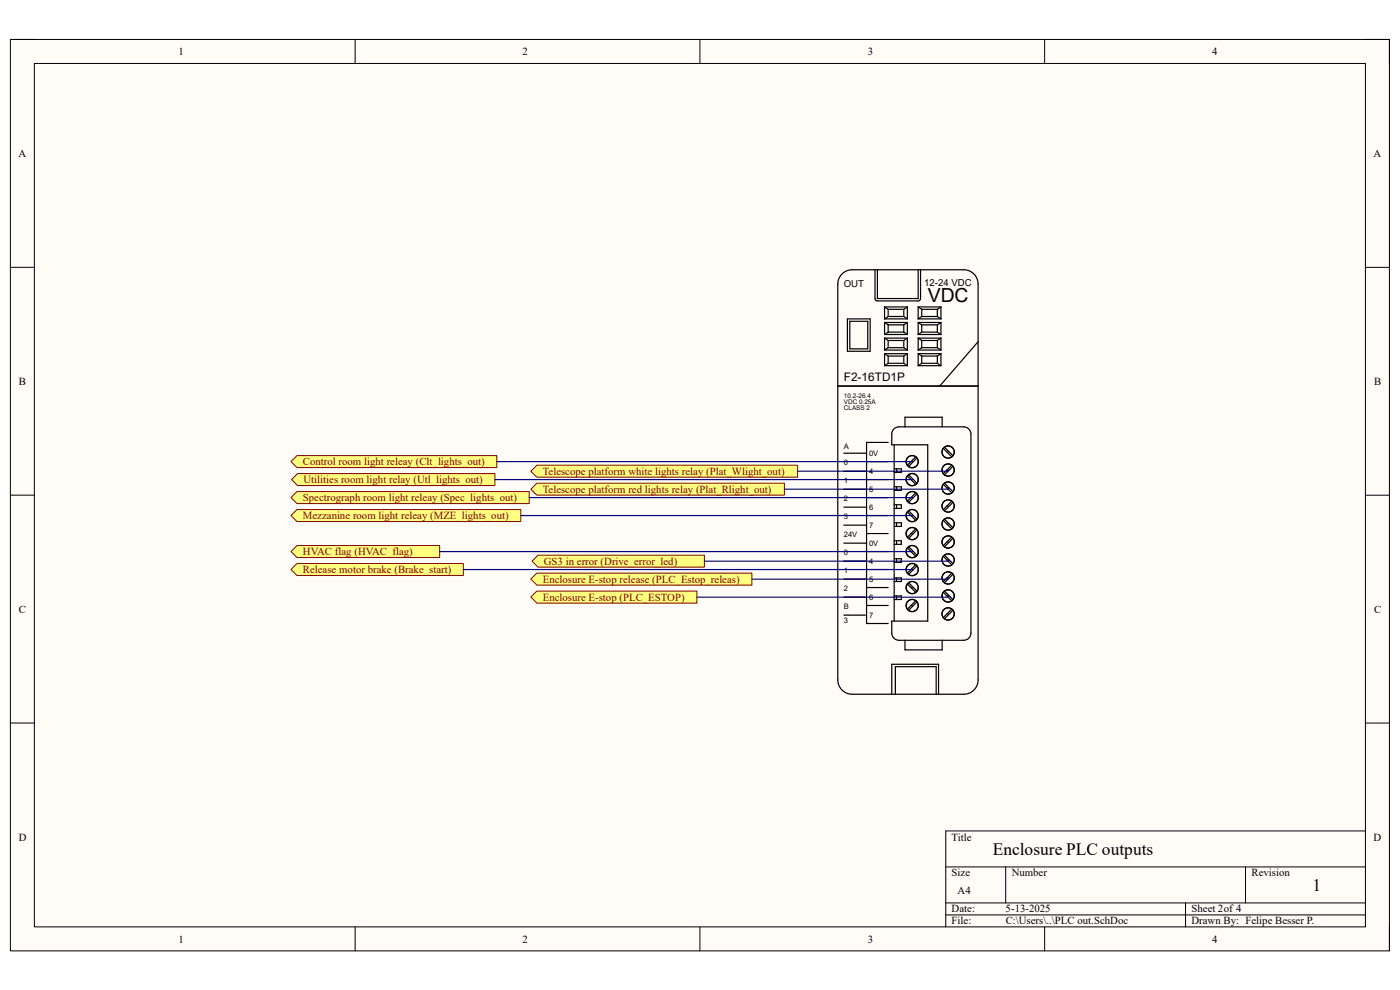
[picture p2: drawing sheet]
<svg xmlns="http://www.w3.org/2000/svg" width="297mm" height="210mm" viewBox="0 0 297 210" stroke-linecap="round" stroke-linejoin="round" font-family="sans-serif">
<path d="M2.2 8.4h292.6v193.3h-292.6z" fill-rule="evenodd" fill="#fffcf8"/>
<path d="M2.2 8.4h292.6v193.3h-292.6z" fill="none" stroke="#000" stroke-width=".21"/>
<path d="M7.3 13.5h282.4v183.1h-282.4z" fill-rule="evenodd" fill="#fffcf8"/>
<g fill="none" stroke="#000" stroke-width=".21">
<path d="M2.2 8.4h5.1M7.3 13.5h282.4v183.1h-282.4zM75.3 8.4v5.1M148.5 8.4v5.1M221.6 8.4v5.1M289.7 8.4h5.1v5.1M2.2 56.7h5.1M289.7 56.7h5.1M2.2 105h5.1M289.7 105.1h5.1M2.2 153.4h5.1M289.7 153.4h5.1"/>
<path d="M289.7 176.3h-89.1v20.3M75.3 196.6v5.1M148.5 196.6v5.1M200.6 183.9h89.1M200.6 191.5h89.1M200.6 194.1h89.1M213.4 183.9v7.6M221.6 196.6v5.1M251.5 191.5v5.1M264.2 183.9v7.6M294.8 196.6v5.1"/>
</g>
<path d="M63 96.7h42.4v2.5h-42.4l-1.3-1.3z" fill-rule="evenodd" fill="#ffff80"/>
<path d="M63 96.7h42.4v2.5h-42.4l-1.3-1.3z" fill="none" stroke="#800000" stroke-width=".21"/>
<path d="M61.9 101.7l1.2-1.2h41.9v2.5h-41.9z" fill-rule="evenodd" fill="#ffff80"/>
<path d="M61.9 101.7l1.2-1.2h41.9v2.5h-41.9z" fill="none" stroke="#800000" stroke-width=".21"/>
<path d="M61.7 109.4l1.3-1.3h47.5v2.5h-47.5z" fill-rule="evenodd" fill="#ffff80"/>
<path d="M61.7 109.4l1.3-1.3h47.5v2.5h-47.5z" fill="none" stroke="#800000" stroke-width=".21"/>
<path d="M112.6 100l1.3-1.3h55.3v2.5h-55.3z" fill-rule="evenodd" fill="#ffff80"/>
<path d="M112.6 100l1.3-1.3h55.3v2.5h-55.3z" fill="none" stroke="#800000" stroke-width=".21"/>
<path d="M112.6 103.8l1.3-1.3h52.5v2.5h-52.5z" fill-rule="evenodd" fill="#ffff80"/>
<path d="M112.6 103.8l1.3-1.3h52.5v2.5h-52.5z" fill="none" stroke="#800000" stroke-width=".21"/>
<g fill="none" stroke="#000" stroke-width=".25">
<path d="M178.4 58.4a3.1 3.1 0 0 1 2.4-1.2h23.6a3.1 3.1 0 0 1 3.1 3.1v83.9a3.1 3.1 0 0 1-3.1 3.1h-23.6a3.1 3.1 0 0 1-3.1-3.1v-83.9l.1-.7zM185.6 57.2v6.1l.3 .5h.2h8.9l.3-.5v-6.1M186.1 57.2v6.1h8.7v-6.1M179.8 67.6h4.8v6.9h-4.8zM180.3 68.2h3.8v5.8h-3.8zM187.7 65.1h4.8M187.7 67.6h4.8M187.7 65.1l.7 .5M187.7 65.1v2.5M187.7 68.4v2.6M187.7 71.7v2.6M187.7 75v2.6"/>
<path d="M187.7 68.4h4.8M187.7 71h4.8M187.7 68.4l.7 .5M187.7 71.7h4.8M187.7 74.3h4.8M187.7 71.7l.7 .5M187.7 75h4.8M187.7 77.6h4.8M187.7 75l.7 .5M188.4 65.6h3.3M188.4 67.1h3.3M188.4 67.1l-.7 .5"/>
<path d="M188.4 65.6v1.5M188.4 68.9v1.6M188.4 72.2v1.6M188.4 75.5v1.6M188.4 68.9h3.3M188.4 70.5h3.3M188.4 70.5l-.7 .5M188.4 72.2h3.3M188.4 73.8h3.3M188.4 73.8l-.7 .5M188.4 75.5h3.3M188.4 77.1h3.3"/>
<path d="M188.4 77.1l-.7 .5M191.7 67.1l.8 .5M191.7 65.6v1.5M191.7 68.9v1.6M191.7 72.2v1.6M191.7 75.5v1.6M191.7 70.5l.8 .5M191.7 73.8l.8 .5M191.7 77.1l.8 .5M192.5 65.1l-.8 .5M192.5 65.1v2.5M192.5 68.4v2.6"/>
<path d="M192.5 71.7v2.6M192.5 75v2.6M192.5 68.4l-.8 .5M192.5 71.7l-.8 .5M192.5 75l-.8 .5M194.8 65.1v2.5M194.8 68.4v2.6M194.8 71.7v2.6M194.8 75v2.6M194.8 65.1h4.8M194.8 67.6h4.8M194.8 68.4h4.8"/>
<path d="M194.8 71h4.8M194.8 68.4l.7 .5M194.8 71.7h4.8M194.8 74.3h4.8M194.8 71.7l.7 .5M194.8 75h4.8M194.8 77.6h4.8M194.8 75l.7 .5M194.8 65.1l.7 .5M195.5 65.6h3.4M195.5 67.1h3.4M195.5 68.9h3.4"/>
<path d="M195.5 70.5h3.4M195.5 70.5l-.7 .5M195.5 65.6v1.5M195.5 68.9v1.6M195.5 72.2v1.6M195.5 75.5v1.6M195.5 72.2h3.4M195.5 73.8h3.4M195.5 73.8l-.7 .5M195.5 75.5h3.4M195.5 77.1h3.4M195.5 77.1l-.7 .5"/>
<path d="M195.5 67.1l-.7 .5M198.9 70.5l.7 .5M198.9 65.6v1.5M198.9 68.9v1.6M198.9 72.2v1.6M198.9 75.5v1.6M198.9 73.8l.7 .5M198.9 77.1l.7 .5M198.9 67.1l.7 .5M199.6 68.4l-.7 .5M199.6 65.1v2.5M199.6 68.4v2.6"/>
<path d="M199.6 71.7v2.6M199.6 75v2.6M199.6 71.7l-.7 .5M199.6 75l-.7 .5M199.6 65.1l-.7 .5M207.5 72.5l-8.1 9.4M177.7 81.9h29.8M179 96.1h4.8M179 100h4.8M183.8 97.9h4.6M188.4 93.9h-4.6v38.4h4.6M189.5 91.2l.7-.6h.5h13.7a1.53 1.53 0 0 1 1.6 1.5v42.2a1.53 1.53 0 0 1-1.6 1.5h-13.7a1.52 1.52 0 0 1-1.5-1.5v-2.5h7.6v-37.4h-7.6v-2.3z"/>
<path d="M189.7 94.4v37.4M189.7 99.5h1.5v.7h-1.5M190.2 99.5v.7M192 90.6v-2.1h7.9v2.1M193.3 97.9h.2M194.3 96.9l-1.8 1.8M194.5 97.2l-1.7 1.7M200.1 95.1l1.8 1.8M200.4 94.9l1.8 1.7M200.9 99.7h.2M200.9 95.9h.2M201.9 98.7l-1.8 1.8"/>
<path d="M202.2 98.9l-1.8 1.8M179 111.4h4.8M179 115.2h4.8M179 103.8h4.8M179 119h4.8M179 107.6h4.8M183.8 113.2h4.6M183.8 101.7h4.6M183.8 117h4.6M183.8 105.6h4.6M183.8 109.4h4.6M189.7 114.7h1.5v.8h-1.5"/>
<path d="M189.7 103.3h1.5v.7h-1.5M189.7 107.1h1.5v.7h-1.5M189.7 110.9h1.5v.8h-1.5M189.7 118.5h1.5v.8h-1.5M190.2 103.3v.7M190.2 107.1v.7M190.2 110.9v.8M190.2 114.7v.8M190.2 118.5v.8M192.5 101l1.8 1.8M192.5 108.6l1.8 1.8M192.5 116.2l1.8 1.8"/>
<path d="M192.8 100.7l1.7 1.8M192.8 108.4l1.7 1.7M192.8 116l1.7 1.8M193.3 113.2h.2M193.3 101.7h.2M193.3 117h.2M193.3 105.6h.2M193.3 109.4h.2M194.3 104.5l-1.8 1.8M194.3 112.2l-1.8 1.8M194.3 119.8l-1.8 1.8M194.5 104.8l-1.7 1.8"/>
<path d="M194.5 112.4l-1.7 1.8M200.1 102.8l1.8 1.7M200.1 110.4l1.8 1.8M200.1 118l1.8 1.8M200.4 102.5l1.8 1.8M200.4 110.1l1.8 1.8M200.4 117.8l1.8 1.7M200.9 103.5h.2M200.9 107.3h.2M200.9 111.2h.2M200.9 115h.2M200.9 118.8h.2"/>
<path d="M201.9 106.3l-1.8 1.8M201.9 114l-1.8 1.7M202.2 106.6l-1.8 1.8M202.2 114.2l-1.8 1.8M179 122.9h4.6M179 126.7h4.6M179 130.5h4.6M183.8 120.8h4.6M183.8 124.6h4.6M183.8 128.4h4.6M189.7 122.6h1.5v.8h-1.5M189.7 126.4h1.5v.8h-1.5"/>
<path d="M190.2 122.6v.8M190.2 126.4v.8M192 135.8v2.1h7.9v-2.1M192.5 123.9l1.8 1.8M192.8 123.6l1.7 1.8M193.3 120.8h.2M193.3 124.6h.2M193.3 128.4h.2M194.3 127.4l-1.8 1.8M194.5 120.1l-1.7 1.7M194.5 127.7l-1.7 1.8M200.1 125.7l1.8 1.7"/>
<path d="M200.4 125.4l1.8 1.8M200.9 126.4h.2M200.9 122.6h.2M200.9 130.2h.2M201.9 121.6l-1.8 1.8M201.9 129.2l-1.8 1.8M202.2 121.8l-1.8 1.8M202.2 129.5l-1.8 1.8M189.2 147.3v-6.4h9.9v6.4M189.9 147.3v-5.9h8.7v5.9"/>
<circle cx="193.5" cy="97.9" r="1.3"/>
<circle cx="193.5" cy="97.9" r="1.28"/>
<circle cx="201.1" cy="99.7" r="1.3"/>
<circle cx="201.1" cy="95.9" r="1.3"/>
<circle cx="193.5" cy="117" r="1.3"/>
<circle cx="193.5" cy="109.4" r="1.3"/>
<circle cx="193.5" cy="101.7" r="1.3"/>
<circle cx="193.5" cy="105.6" r="1.3"/>
<circle cx="193.5" cy="113.2" r="1.3"/>
<circle cx="193.5" cy="109.4" r="1.28"/>
<circle cx="193.5" cy="117" r="1.28"/>
<circle cx="193.5" cy="105.6" r="1.28"/>
<circle cx="193.5" cy="113.2" r="1.28"/>
<circle cx="193.5" cy="101.7" r="1.28"/>
<circle cx="201.1" cy="107.3" r="1.3"/>
<circle cx="201.1" cy="111.2" r="1.3"/>
<circle cx="201.1" cy="118.8" r="1.3"/>
<circle cx="201.1" cy="115" r="1.3"/>
<circle cx="201.1" cy="103.5" r="1.3"/>
<circle cx="193.5" cy="124.6" r="1.3"/>
<circle cx="193.5" cy="128.5" r="1.3"/>
<circle cx="193.5" cy="120.8" r="1.3"/>
<circle cx="193.5" cy="124.6" r="1.28"/>
<circle cx="193.5" cy="128.4" r="1.28"/>
<circle cx="193.5" cy="120.8" r="1.28"/>
<circle cx="201.1" cy="122.6" r="1.3"/>
<circle cx="201.1" cy="130.2" r="1.3"/>
<circle cx="201.1" cy="126.4" r="1.3"/>
</g>
<path d="M61.7 105.6l1.3-1.3h49.3v2.5h-49.3z" fill-rule="evenodd" fill="#ffff80"/>
<path d="M61.7 105.6l1.3-1.3h49.3v2.5h-49.3z" fill="none" stroke="#800000" stroke-width=".21"/>
<path d="M63 115.7h30.3v2.6h-30.3l-1.3-1.3z" fill-rule="evenodd" fill="#ffff80"/>
<path d="M63 115.7h30.3v2.6h-30.3l-1.3-1.3z" fill="none" stroke="#800000" stroke-width=".21"/>
<path d="M112.6 126.7l1.3-1.3h33.9v2.5h-33.9z" fill-rule="evenodd" fill="#ffff80"/>
<path d="M112.6 126.7l1.3-1.3h33.9v2.5h-33.9z" fill="none" stroke="#800000" stroke-width=".21"/>
<path d="M63 119.5h35.3v2.6h-35.3l-1.3-1.3z" fill-rule="evenodd" fill="#ffff80"/>
<path d="M63 119.5h35.3v2.6h-35.3l-1.3-1.3z" fill="none" stroke="#800000" stroke-width=".21"/>
<path d="M112.9 119l1.2-1.2h35.3v2.5h-35.3z" fill-rule="evenodd" fill="#ffff80"/>
<path d="M112.9 119l1.2-1.2h35.3v2.5h-35.3z" fill="none" stroke="#800000" stroke-width=".21"/>
<path d="M112.6 122.9l1.3-1.3h45.6v2.5h-45.6z" fill-rule="evenodd" fill="#ffff80"/>
<path d="M112.6 122.9l1.3-1.3h45.6v2.5h-45.6z" fill="none" stroke="#800000" stroke-width=".21"/>
<path d="M105.4 97.9h88.1M201.1 99.7v.3h-31.9M93.3 117h100.2M105 101.7h88.5M110.5 109.4h83M112.3 105.6h81.2M201.1 118.8v.2h-51.7M201.1 103.5v.3h-34.7M98.3 120.8h95.2M201.1 126.4v.3h-53.3M201.1 122.6v.3h-41.6" fill="none" stroke="#000080" stroke-width=".25"/>
<text font-size="4.1" x="196.8" y="64">VDC</text>
<g font-size="3.7">
<text x="210.6" y="181.3">Enclosure PLC outputs</text>
<text x="278.5" y="188.9">1</text>
</g>
<text font-size="2.5" x="179" y="80.8">F2-16TD1P</text>
<g font-size="2.3">
<text x="37.9" y="11.7">1</text>
<text x="110.9" y="11.7">2</text>
<text x="184.1" y="11.7">3</text>
<text x="257.1" y="11.7">4</text>
<text x="3.9" y="33.3">A</text>
<text x="291.4" y="33.3">A</text>
<text x="4" y="81.6">B</text>
<text x="291.5" y="81.6">B</text>
<text x="4" y="130">C</text>
<text x="291.5" y="130">C</text>
<text x="4" y="178.3">D</text>
<text x="201.9" y="178.3">Title</text>
<text x="291.4" y="178.3">D</text>
<text x="201.9" y="185.9">Size</text>
<text x="214.6" y="185.9">Number</text>
<text x="265.5" y="185.9">Revision</text>
<text x="203.2" y="189.7">A4</text>
<text x="201.9" y="193.5">Date:</text>
<text x="201.9" y="196.1">File:</text>
<text x="213.3" y="193.5">5-13-2025</text>
<text x="213.4" y="196.1">C:\Users\..\PLC out.SchDoc</text>
<text x="252.8" y="193.5">Sheet 2of 4</text>
<text x="252.8" y="196.1">Drawn By: Felipe Besser P.</text>
<text x="37.9" y="199.9">1</text>
<text x="110.9" y="199.9">2</text>
<text x="184.1" y="199.9">3</text>
<text x="257.1" y="199.9">4</text>
</g>
<g font-size="2.3" fill="#800000">
<text x="64.3" y="98.7">Control room light releay (Clt_lights_out)</text>
<text x="115.1" y="100.7">Telescope platform white lights relay (Plat_Wlight_out)</text>
<text x="64.3" y="106.3">Spectrograph room light releay (Spec_lights_out)</text>
<text x="64.4" y="102.5">Utilities room light relay (Utl_lights_out)</text>
<text x="115.1" y="104.5">Telescope platform red lights relay (Plat_Rlight_out)</text>
<text x="64.3" y="110.1">Mezzanine room light releay (MZE_lights_out)</text>
<text x="64.3" y="117.8">HVAC flag (HVAC_flag)</text>
<text x="115.4" y="119.8">GS3 in error (Drive_error_led)</text>
<text x="64.3" y="121.6">Release motor brake (Brake_start)</text>
<text x="115.1" y="123.6">Enclosure E-stop release (PLC_Estop_releas)</text>
<text x="115.1" y="127.4">Enclosure E-stop (PLC_ESTOP)</text>
</g>
<g font-size="2">
<text x="179" y="60.8">OUT</text>
<text x="196" y="60.6">12-24 VDC</text>
</g>
<g font-size="1.6">
<text x="179" y="95.3">A</text>
<text x="179" y="98.6">0</text>
<text x="184.4" y="100.6">4</text>
<text x="184.4" y="96.8">0V</text>
<text x="179" y="106.2">2</text>
<text x="179" y="102.4">1</text>
<text x="184.4" y="104.4">5</text>
<text x="179" y="113.8">24V</text>
<text x="179" y="110">3</text>
<text x="184.4" y="108.2">6</text>
<text x="184.4" y="112.1">7</text>
<text x="179" y="117.6">0</text>
<text x="184.4" y="115.9">0V</text>
<text x="184.4" y="119.7">4</text>
<text x="179" y="125.3">2</text>
<text x="179" y="121.5">1</text>
<text x="184.4" y="123.5">5</text>
<text x="179" y="129.1">B</text>
<text x="184.4" y="131.1">7</text>
<text x="184.4" y="127.3">6</text>
<text x="179" y="132.2">3</text>
</g>
<g font-size="1.4">
<text x="179" y="84.4">10.2-26.4</text>
<text x="179" y="85.6">VDC 0.25A</text>
<text x="179" y="86.9">CLASS 2</text>
</g>
</svg>
